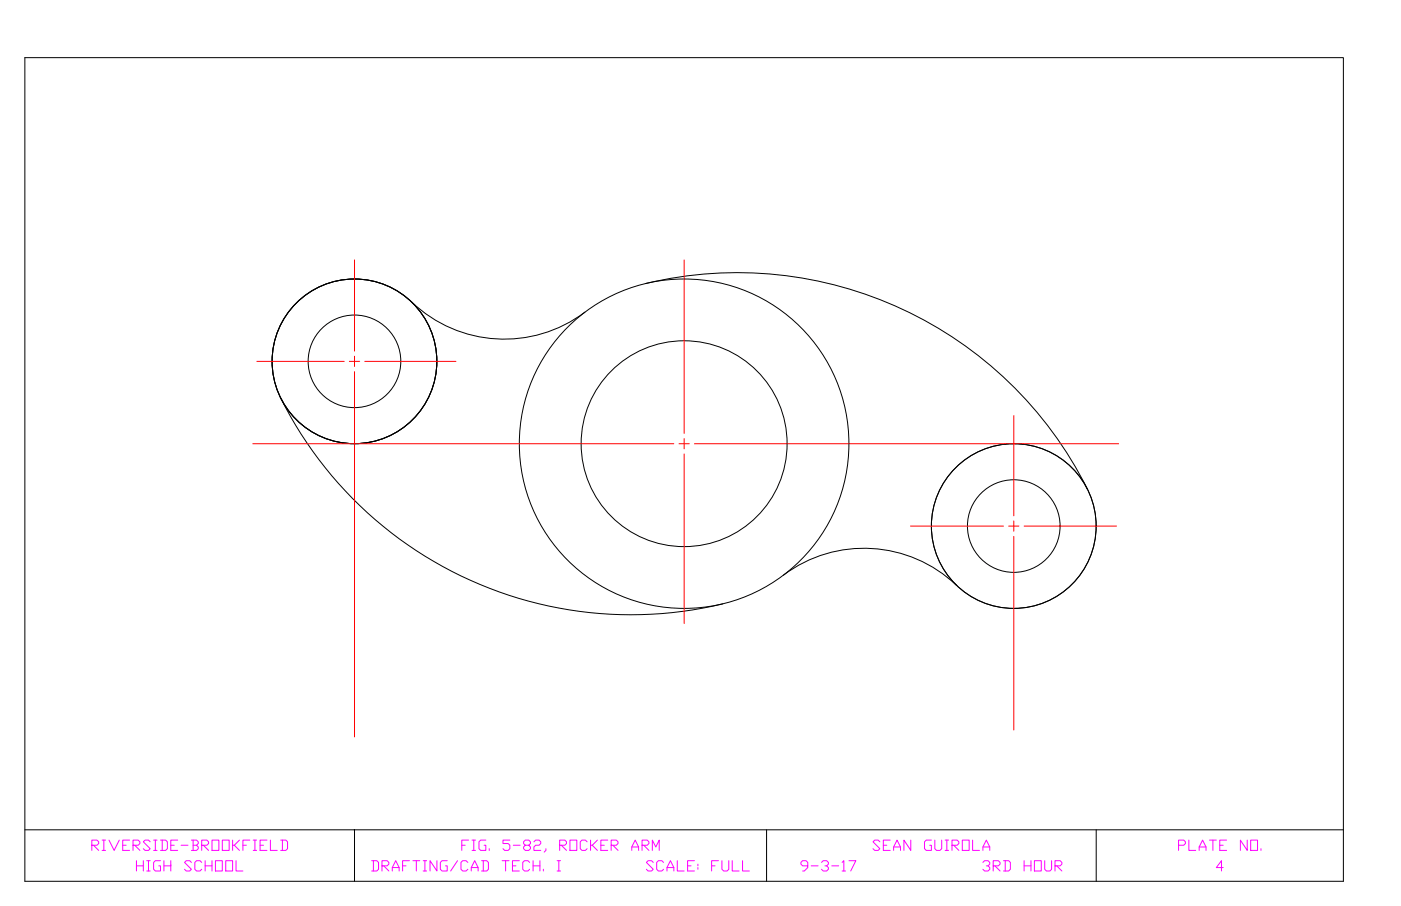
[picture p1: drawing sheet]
<svg xmlns="http://www.w3.org/2000/svg" width="432mm" height="279mm" viewBox="0 0 432 279" stroke-linecap="round" stroke-linejoin="round" font-family="sans-serif">
<!-- layer: Boarder Line -->
<path d="M7.7 17.8h406.3v254h-406.3M7.7 255.9h406.3M109.3 255.9v15.9M236.3 255.9v15.9M337.9 255.9v15.9" fill="none" stroke="#000" stroke-width=".31"/>
<!-- layer: Title Block -->
<path d="M377 267.5h-2.1l1.6-2.1v3.2" fill="none" stroke="#f0f" stroke-width=".31"/>
<!-- layer: 0 -->
<g fill="none" stroke="#000" stroke-width=".31">
<path d="M7.7 17.8v254M126.8 93.1a41.3 41.3 0 0 0 53.5 3.2M199 87.5a120.6 120.6 0 0 1 136.2 63.4M86.5 122.8a120.6 120.6 0 0 0 136.3 63.4M241.4 177.4a41.3 41.3 0 0 1 53.5 3.2"/>
<circle cx="109.2" cy="111.4" r="25.4"/>
<circle cx="109.3" cy="111.4" r="14.3"/>
<circle cx="210.8" cy="136.8" r="50.8"/>
<circle cx="210.8" cy="136.8" r="31.7"/>
<circle cx="312.4" cy="162.2" r="25.4"/>
<circle cx="312.5" cy="162.2" r="14.3"/>
</g>
<!-- layer: Center Lines -->
<g fill="none" stroke="#f00" stroke-width=".31">
<path d="M109.3 80.2v28.1M210.9 80.2v53.5M79.2 111.4h26.9M107.7 111.4h3.1M109.3 109.9v3.1M109.3 114.6v112.7M112.4 111.4h28.1M77.9 136.8h129.8M209.3 136.8h3.1M210.9 135.3v3.1M214 136.8h130.8M312.5 128.2v30.9"/>
<path d="M210.9 140v52.3M280.6 162.2h28.7M310.9 162.2h3.1M312.5 160.7v3.1M312.5 165.4v59.7M315.6 162.2h28.5"/>
</g>
<text font-size="7.1" fill="#f0f" x="141.5" y="263.9">FIG. 5-82, ROCKER ARM</text>
<g font-size="6.6" fill="#f0f">
<text x="27.5" y="263.5">RIVERSIDE-BROOKFIELD</text>
<text x="268.1" y="263.5">SEAN GUIROLA</text>
<text x="362.3" y="263.5">PLATE NO.</text>
<text x="41.3" y="269.9">HIGH SCHOOL</text>
<text x="113.6" y="269.9">DRAFTING/CAD TECH. I SCALE: FULL</text>
<text x="245.9" y="269.9">9-3-17 3RD HOUR</text>
</g>
<text font-size="2.6" x="108.3" y="257.2">XX</text>
</svg>
